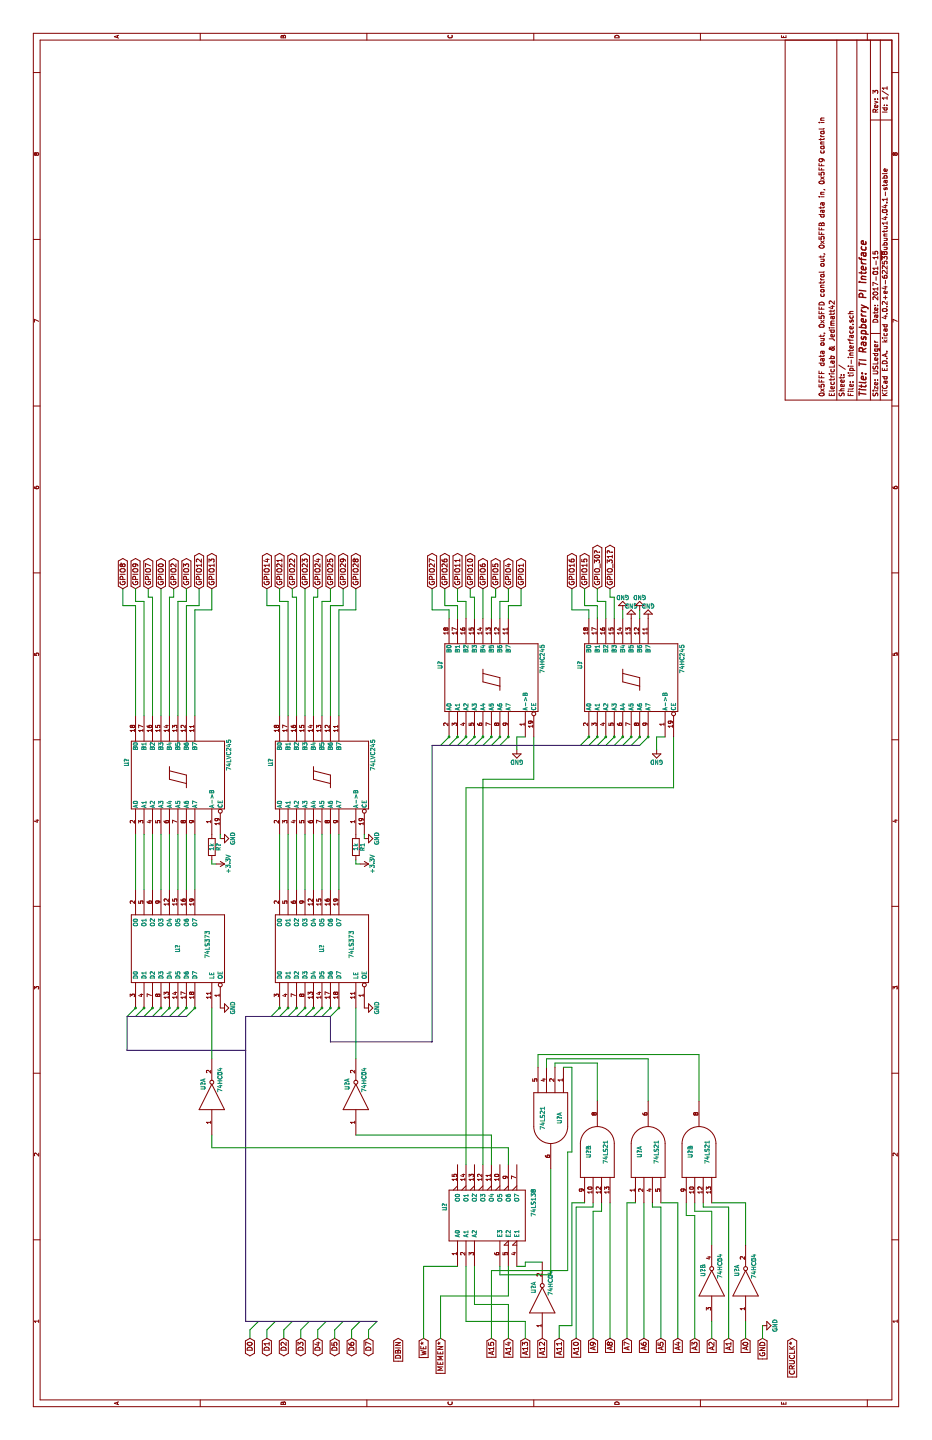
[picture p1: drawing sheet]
EESchema Schematic File Version 2
LIBS:power
LIBS:device
LIBS:transistors
LIBS:conn
LIBS:linear
LIBS:regul
LIBS:74xx
LIBS:cmos4000
LIBS:adc-dac
LIBS:memory
LIBS:xilinx
LIBS:microcontrollers
LIBS:dsp
LIBS:microchip
LIBS:analog_switches
LIBS:motorola
LIBS:texas
LIBS:intel
LIBS:audio
LIBS:interface
LIBS:digital-audio
LIBS:philips
LIBS:display
LIBS:cypress
LIBS:siliconi
LIBS:opto
LIBS:atmel
LIBS:contrib
LIBS:valves
LIBS:74lvc245
LIBS:tipi-interface-cache
EELAYER 25 0
EELAYER END
$Descr USLedger 17000 11000
encoding utf-8
Sheet 1 1
Title "TI Raspberry PI interface"
Date "2017-01-15"
Rev "3"
Comp "ElectricLab & Jedimatt42"
Comment1 "0x5FFF data out, 0x5FFD control out, 0x5FFB data in, 0x5FF9 control in"
Comment2 ""
Comment3 ""
Comment4 ""
$EndDescr
Text GLabel 1200 2950 0    60   BiDi ~ 0
D0
Text GLabel 1200 3150 0    60   BiDi ~ 0
D1
Text GLabel 1200 3350 0    60   BiDi ~ 0
D2
Text GLabel 1200 3550 0    60   BiDi ~ 0
D3
Text GLabel 1200 3750 0    60   BiDi ~ 0
D4
Text GLabel 1200 3950 0    60   BiDi ~ 0
D5
Text GLabel 1200 4150 0    60   BiDi ~ 0
D6
Text GLabel 1200 4350 0    60   BiDi ~ 0
D7
Text GLabel 1200 5000 0    60   Input ~ 0
WE*
Text GLabel 1200 5200 0    60   Input ~ 0
MEMEN*
Text GLabel 1200 4700 0    60   Input ~ 0
DBIN
Text GLabel 1200 9350 0    60   Input ~ 0
CRUCLK*
Text GLabel 1200 5800 0    60   Input ~ 0
A15
Text GLabel 1200 6000 0    60   Input ~ 0
A14
Text GLabel 1200 6200 0    60   Input ~ 0
A13
Text GLabel 1200 6400 0    60   Input ~ 0
A12
Text GLabel 1200 6600 0    60   Input ~ 0
A11
Text GLabel 1200 6800 0    60   Input ~ 0
A10
Text GLabel 1200 7000 0    60   Input ~ 0
A9
Text GLabel 1200 7200 0    60   Input ~ 0
A8
Text GLabel 1200 7400 0    60   Input ~ 0
A7
Text GLabel 1200 7600 0    60   Input ~ 0
A6
Text GLabel 1200 7800 0    60   Input ~ 0
A5
Text GLabel 1200 8000 0    60   Input ~ 0
A4
Text GLabel 1200 8200 0    60   Input ~ 0
A3
Text GLabel 1200 8400 0    60   Input ~ 0
A2
Text GLabel 1200 8600 0    60   Input ~ 0
A1
Text GLabel 1200 8800 0    60   Input ~ 0
A0
Text GLabel 1200 9000 0    60   Input ~ 0
GND
$Comp
L GND #PWR?
U 1 1
P 1350 9000
F 0 "#PWR?" H 1350 8750 50  0001 C CNN
F 1 "GND" H 1350 8850 50  0000 C CNN
F 2 "" H 1350 9000 50  0000 C CNN
F 3 "" H 1350 9000 50  0000 C CNN
	1    1350 9000
	1    0    0    -1  
$EndComp
Entry Wire Line
	1300 2950 1400 3050
Entry Wire Line
	1300 3150 1400 3250
Entry Wire Line
	1300 3350 1400 3450
Entry Wire Line
	1300 3550 1400 3650
Entry Wire Line
	1300 3750 1400 3850
Entry Wire Line
	1300 3950 1400 4050
Entry Wire Line
	1300 4150 1400 4250
Entry Wire Line
	1300 4350 1400 4450
$Comp
L 74HC245 U?
U 1 1
P 9000 5800
F 0 "U?" H 9100 6375 50  0000 L BNN
F 1 "74HC245" H 9050 5225 50  0000 L TNN
F 2 "" H 9000 5800 50  0000 C CNN
F 3 "" H 9000 5800 50  0000 C CNN
	1    9000 5800
	1    0    0    -1  
$EndComp
Text GLabel 10050 3150 2    60   BiDi ~ 0
GPIO14
Text GLabel 10050 3300 2    60   BiDi ~ 0
GPIO21
Text GLabel 10050 3450 2    60   BiDi ~ 0
GPIO22
Text GLabel 10050 3600 2    60   BiDi ~ 0
GPIO23
Text GLabel 10050 3750 2    60   BiDi ~ 0
GPIO24
Text GLabel 10050 3900 2    60   BiDi ~ 0
GPIO25
Text GLabel 10050 4050 2    60   BiDi ~ 0
GPIO29
Text GLabel 10050 4200 2    60   BiDi ~ 0
GPIO28
$Comp
L 74LS373 U?
U 1 1
P 5800 3800
F 0 "U?" H 5800 3800 50  0000 C CNN
F 1 "74LS373" H 5850 3450 50  0000 C CNN
F 2 "" H 5800 3800 50  0000 C CNN
F 3 "" H 5800 3800 50  0000 C CNN
	1    5800 3800
	1    0    0    -1  
$EndComp
Entry Wire Line
	5000 3200 5100 3300
Entry Wire Line
	5000 3300 5100 3400
Entry Wire Line
	5000 3400 5100 3500
Entry Wire Line
	5000 3500 5100 3600
Entry Wire Line
	5000 3600 5100 3700
Entry Wire Line
	5000 3700 5100 3800
Entry Wire Line
	5000 3800 5100 3900
Entry Wire Line
	5000 3900 5100 4000
$Comp
L 74LS21 U?
U 2 1
P 3400 7050
F 0 "U?" H 3400 7150 50  0000 C CNN
F 1 "74LS21" H 3400 6950 50  0000 C CNN
F 2 "" H 3400 7050 50  0000 C CNN
F 3 "" H 3400 7050 50  0000 C CNN
	2    3400 7050
	1    0    0    -1  
$EndComp
$Comp
L 74LS21 U?
U 1 1
P 3400 7650
F 0 "U?" H 3400 7750 50  0000 C CNN
F 1 "74LS21" H 3400 7550 50  0000 C CNN
F 2 "" H 3400 7650 50  0000 C CNN
F 3 "" H 3400 7650 50  0000 C CNN
	1    3400 7650
	1    0    0    -1  
$EndComp
$Comp
L 74LS21 U?
U 2 1
P 3400 8250
F 0 "U?" H 3400 8350 50  0000 C CNN
F 1 "74LS21" H 3400 8150 50  0000 C CNN
F 2 "" H 3400 8250 50  0000 C CNN
F 3 "" H 3400 8250 50  0000 C CNN
	2    3400 8250
	1    0    0    -1  
$EndComp
$Comp
L 74HC04 U?
U 1 1
P 1850 8800
F 0 "U?" H 2000 8900 50  0000 C CNN
F 1 "74HC04" H 2050 8700 50  0000 C CNN
F 2 "" H 1850 8800 50  0000 C CNN
F 3 "" H 1850 8800 50  0000 C CNN
	1    1850 8800
	1    0    0    -1  
$EndComp
$Comp
L 74HC04 U?
U 2 1
P 1850 8400
F 0 "U?" H 2000 8500 50  0000 C CNN
F 1 "74HC04" H 2050 8300 50  0000 C CNN
F 2 "" H 1850 8400 50  0000 C CNN
F 3 "" H 1850 8400 50  0000 C CNN
	2    1850 8400
	1    0    0    -1  
$EndComp
$Comp
L GND #PWR?
U 1 1
P 8150 6100
F 0 "#PWR?" H 8150 5850 50  0001 C CNN
F 1 "GND" H 8150 5950 50  0000 C CNN
F 2 "" H 8150 6100 50  0000 C CNN
F 3 "" H 8150 6100 50  0000 C CNN
	1    8150 6100
	0    1    1    0   
$EndComp
$Comp
L +3.3V #PWR?
U 1 1
P 6800 4250
F 0 "#PWR?" H 6800 4100 50  0001 C CNN
F 1 "+3.3V" H 6800 4390 50  0000 C CNN
F 2 "" H 6800 4250 50  0000 C CNN
F 3 "" H 6800 4250 50  0000 C CNN
	1    6800 4250
	-1   0    0    1   
$EndComp
$Comp
L R R1
U 1 1
P 7000 4200
F 0 "R1" V 7080 4200 50  0000 C CNN
F 1 "1k" V 7000 4200 50  0000 C CNN
F 2 "" V 6930 4200 50  0000 C CNN
F 3 "" H 7000 4200 50  0000 C CNN
	1    7000 4200
	0    1    1    0   
$EndComp
$Comp
L 74LVC245 U?
U 1 1
P 7850 3800
F 0 "U?" H 7950 4375 50  0000 L BNN
F 1 "74LVC245" H 7900 3225 50  0000 L TNN
F 2 "" H 7850 3800 50  0000 C CNN
F 3 "" H 7850 3800 50  0000 C CNN
	1    7850 3800
	1    0    0    -1  
$EndComp
Text GLabel 10050 5100 2    60   BiDi ~ 0
GPIO27
Text GLabel 10050 5250 2    60   BiDi ~ 0
GPIO26
Text GLabel 10050 5400 2    60   BiDi ~ 0
GPIO11
Text GLabel 10050 5550 2    60   BiDi ~ 0
GPIO10
Text GLabel 10050 5700 2    60   BiDi ~ 0
GPIO6
Text GLabel 10050 5850 2    60   BiDi ~ 0
GPIO5
Text GLabel 10050 6000 2    60   BiDi ~ 0
GPIO4
Text GLabel 10050 6150 2    60   BiDi ~ 0
GPIO1
Entry Wire Line
	8200 5200 8300 5300
Entry Wire Line
	8200 5300 8300 5400
Entry Wire Line
	8200 5400 8300 5500
Entry Wire Line
	8200 5500 8300 5600
Entry Wire Line
	8200 5600 8300 5700
Entry Wire Line
	8200 5700 8300 5800
Entry Wire Line
	8200 5800 8300 5900
Entry Wire Line
	8200 5900 8300 6000
$Comp
L GND #PWR?
U 1 1
P 7100 4300
F 0 "#PWR?" H 7100 4050 50  0001 C CNN
F 1 "GND" H 7100 4150 50  0000 C CNN
F 2 "" H 7100 4300 50  0000 C CNN
F 3 "" H 7100 4300 50  0000 C CNN
	1    7100 4300
	1    0    0    -1  
$EndComp
Text GLabel 10050 1450 2    60   BiDi ~ 0
GPIO8
Text GLabel 10050 1600 2    60   BiDi ~ 0
GPIO9
Text GLabel 10050 1750 2    60   BiDi ~ 0
GPIO7
Text GLabel 10050 1900 2    60   BiDi ~ 0
GPIO0
Text GLabel 10050 2050 2    60   BiDi ~ 0
GPIO2
Text GLabel 10050 2200 2    60   BiDi ~ 0
GPIO3
Text GLabel 10050 2350 2    60   BiDi ~ 0
GPIO12
Text GLabel 10050 2500 2    60   BiDi ~ 0
GPIO13
$Comp
L 74LS373 U?
U 1 1
P 5800 2100
F 0 "U?" H 5800 2100 50  0000 C CNN
F 1 "74LS373" H 5850 1750 50  0000 C CNN
F 2 "" H 5800 2100 50  0000 C CNN
F 3 "" H 5800 2100 50  0000 C CNN
	1    5800 2100
	1    0    0    -1  
$EndComp
$Comp
L +3.3V #PWR?
U 1 1
P 6800 2550
F 0 "#PWR?" H 6800 2400 50  0001 C CNN
F 1 "+3.3V" H 6800 2690 50  0000 C CNN
F 2 "" H 6800 2550 50  0000 C CNN
F 3 "" H 6800 2550 50  0000 C CNN
	1    6800 2550
	-1   0    0    1   
$EndComp
$Comp
L R R?
U 1 1
P 7000 2500
F 0 "R?" V 7080 2500 50  0000 C CNN
F 1 "1k" V 7000 2500 50  0000 C CNN
F 2 "" V 6930 2500 50  0000 C CNN
F 3 "" H 7000 2500 50  0000 C CNN
	1    7000 2500
	0    1    1    0   
$EndComp
$Comp
L 74LVC245 U?
U 1 1
P 7850 2100
F 0 "U?" H 7950 2675 50  0000 L BNN
F 1 "74LVC245" H 7900 1525 50  0000 L TNN
F 2 "" H 7850 2100 50  0000 C CNN
F 3 "" H 7850 2100 50  0000 C CNN
	1    7850 2100
	1    0    0    -1  
$EndComp
$Comp
L GND #PWR?
U 1 1
P 7100 2600
F 0 "#PWR?" H 7100 2350 50  0001 C CNN
F 1 "GND" H 7100 2450 50  0000 C CNN
F 2 "" H 7100 2600 50  0000 C CNN
F 3 "" H 7100 2600 50  0000 C CNN
	1    7100 2600
	1    0    0    -1  
$EndComp
Entry Wire Line
	5000 1500 5100 1600
Entry Wire Line
	5000 1600 5100 1700
Entry Wire Line
	5000 1700 5100 1800
Entry Wire Line
	5000 1800 5100 1900
Entry Wire Line
	5000 1900 5100 2000
Entry Wire Line
	5000 2000 5100 2100
Entry Wire Line
	5000 2100 5100 2200
Entry Wire Line
	5000 2200 5100 2300
$Comp
L 74LS138 U?
U 1 1
P 2650 5750
F 0 "U?" H 2750 6250 50  0000 C CNN
F 1 "74LS138" H 2800 5201 50  0000 C CNN
F 2 "" H 2650 5750 50  0000 C CNN
F 3 "" H 2650 5750 50  0000 C CNN
	1    2650 5750
	1    0    0    -1  
$EndComp
$Comp
L 74HC04 U?
U 1 1
P 1650 6400
F 0 "U?" H 1800 6500 50  0000 C CNN
F 1 "74HC04" H 1850 6300 50  0000 C CNN
F 2 "" H 1650 6400 50  0000 C CNN
F 3 "" H 1650 6400 50  0000 C CNN
	1    1650 6400
	1    0    0    -1  
$EndComp
$Comp
L 74HC04 U?
U 1 1
P 4050 4200
F 0 "U?" H 4200 4300 50  0000 C CNN
F 1 "74HC04" H 4250 4100 50  0000 C CNN
F 2 "" H 4050 4200 50  0000 C CNN
F 3 "" H 4050 4200 50  0000 C CNN
	1    4050 4200
	1    0    0    -1  
$EndComp
$Comp
L 74HC04 U?
U 1 1
P 4050 2500
F 0 "U?" H 4200 2600 50  0000 C CNN
F 1 "74HC04" H 4250 2400 50  0000 C CNN
F 2 "" H 4050 2500 50  0000 C CNN
F 3 "" H 4050 2500 50  0000 C CNN
	1    4050 2500
	1    0    0    -1  
$EndComp
$Comp
L GND #PWR?
U 1 1
P 5100 4300
F 0 "#PWR?" H 5100 4050 50  0001 C CNN
F 1 "GND" H 5100 4150 50  0000 C CNN
F 2 "" H 5100 4300 50  0000 C CNN
F 3 "" H 5100 4300 50  0000 C CNN
	1    5100 4300
	1    0    0    -1  
$EndComp
$Comp
L GND #PWR?
U 1 1
P 5100 2600
F 0 "#PWR?" H 5100 2350 50  0001 C CNN
F 1 "GND" H 5100 2450 50  0000 C CNN
F 2 "" H 5100 2600 50  0000 C CNN
F 3 "" H 5100 2600 50  0000 C CNN
	1    5100 2600
	1    0    0    -1  
$EndComp
$Comp
L 74LS21 U?
U 1 1
P 3800 6500
F 0 "U?" H 3800 6600 50  0000 C CNN
F 1 "74LS21" H 3800 6400 50  0000 C CNN
F 2 "" H 3800 6500 50  0000 C CNN
F 3 "" H 3800 6500 50  0000 C CNN
	1    3800 6500
	-1   0    0    1   
$EndComp
$Comp
L 74HC245 U?
U 1 1
P 9000 7450
F 0 "U?" H 9100 8025 50  0000 L BNN
F 1 "74HC245" H 9050 6875 50  0000 L TNN
F 2 "" H 9000 7450 50  0000 C CNN
F 3 "" H 9000 7450 50  0000 C CNN
	1    9000 7450
	1    0    0    -1  
$EndComp
Text GLabel 10050 6750 2    60   BiDi ~ 0
GPIO16
Text GLabel 10050 6900 2    60   BiDi ~ 0
GPIO15
Text GLabel 10050 7050 2    60   BiDi ~ 0
GPIO_30?
Text GLabel 10050 7200 2    60   BiDi ~ 0
GPIO_31?
$Comp
L GND #PWR?
U 1 1
P 9800 7350
F 0 "#PWR?" H 9800 7100 50  0001 C CNN
F 1 "GND" H 9800 7200 50  0000 C CNN
F 2 "" H 9800 7350 50  0000 C CNN
F 3 "" H 9800 7350 50  0000 C CNN
	1    9800 7350
	0    -1   -1   0   
$EndComp
$Comp
L GND #PWR?
U 1 1
P 9700 7450
F 0 "#PWR?" H 9700 7200 50  0001 C CNN
F 1 "GND" H 9700 7300 50  0000 C CNN
F 2 "" H 9700 7450 50  0000 C CNN
F 3 "" H 9700 7450 50  0000 C CNN
	1    9700 7450
	0    -1   -1   0   
$EndComp
$Comp
L GND #PWR?
U 1 1
P 9800 7550
F 0 "#PWR?" H 9800 7300 50  0001 C CNN
F 1 "GND" H 9800 7400 50  0000 C CNN
F 2 "" H 9800 7550 50  0000 C CNN
F 3 "" H 9800 7550 50  0000 C CNN
	1    9800 7550
	0    -1   -1   0   
$EndComp
$Comp
L GND #PWR?
U 1 1
P 9700 7650
F 0 "#PWR?" H 9700 7400 50  0001 C CNN
F 1 "GND" H 9700 7500 50  0000 C CNN
F 2 "" H 9700 7650 50  0000 C CNN
F 3 "" H 9700 7650 50  0000 C CNN
	1    9700 7650
	0    -1   -1   0   
$EndComp
Entry Wire Line
	8200 6850 8300 6950
Entry Wire Line
	8200 6950 8300 7050
Entry Wire Line
	8200 7050 8300 7150
Entry Wire Line
	8200 7150 8300 7250
Entry Wire Line
	8200 7250 8300 7350
Entry Wire Line
	8200 7350 8300 7450
Entry Wire Line
	8200 7450 8300 7550
Entry Wire Line
	8200 7550 8300 7650
$Comp
L GND #PWR?
U 1 1
P 8150 7750
F 0 "#PWR?" H 8150 7500 50  0001 C CNN
F 1 "GND" H 8150 7600 50  0000 C CNN
F 2 "" H 8150 7750 50  0000 C CNN
F 3 "" H 8150 7750 50  0000 C CNN
	1    8150 7750
	0    1    1    0   
$EndComp
Wire Wire Line
	1200 9000 1350 9000
Wire Bus Line
	1400 2900 1400 4450
Wire Wire Line
	1200 2950 1300 2950
Wire Wire Line
	1200 3150 1300 3150
Wire Wire Line
	1200 3350 1300 3350
Wire Wire Line
	1200 3550 1300 3550
Wire Wire Line
	1200 3750 1300 3750
Wire Wire Line
	1200 3950 1300 3950
Wire Wire Line
	1200 4150 1300 4150
Wire Wire Line
	1200 4350 1300 4350
Wire Bus Line
	1400 2900 5000 2900
Wire Bus Line
	5000 2900 5000 3900
Wire Wire Line
	6500 3300 7150 3300
Wire Wire Line
	6500 3400 7150 3400
Wire Wire Line
	6500 3500 7150 3500
Wire Wire Line
	6500 3600 7150 3600
Wire Wire Line
	6500 3700 7150 3700
Wire Wire Line
	6500 3800 7150 3800
Wire Wire Line
	6500 3900 7150 3900
Wire Wire Line
	6500 4000 7150 4000
Wire Wire Line
	1200 8800 1400 8800
Wire Wire Line
	1200 8400 1400 8400
Wire Wire Line
	2300 8800 2800 8800
Wire Wire Line
	2800 8800 2800 8400
Wire Wire Line
	1200 8600 2750 8600
Wire Wire Line
	2750 8600 2750 8300
Wire Wire Line
	2750 8300 2800 8300
Wire Wire Line
	2300 8400 2700 8400
Wire Wire Line
	2700 8400 2700 8200
Wire Wire Line
	2700 8200 2800 8200
Wire Wire Line
	1200 8200 2650 8200
Wire Wire Line
	2650 8200 2650 8100
Wire Wire Line
	2650 8100 2800 8100
Wire Wire Line
	1200 8000 2800 8000
Wire Wire Line
	2800 8000 2800 7800
Wire Wire Line
	1200 7800 2750 7800
Wire Wire Line
	2750 7800 2750 7700
Wire Wire Line
	2750 7700 2800 7700
Wire Wire Line
	1200 7600 2800 7600
Wire Wire Line
	1200 7400 2800 7400
Wire Wire Line
	2800 7400 2800 7500
Wire Wire Line
	1200 7200 2800 7200
Wire Wire Line
	1200 6600 1350 6600
Wire Wire Line
	1350 6600 1350 6750
Wire Wire Line
	1350 6750 2800 6750
Wire Wire Line
	2800 6750 2800 6900
Wire Wire Line
	1200 6800 2750 6800
Wire Wire Line
	2750 6800 2750 7000
Wire Wire Line
	2750 7000 2800 7000
Wire Wire Line
	1200 7000 2700 7000
Wire Wire Line
	2700 7000 2700 7100
Wire Wire Line
	2700 7100 2800 7100
Wire Wire Line
	8300 6200 8300 6100
Wire Wire Line
	8300 6100 8150 6100
Wire Wire Line
	6850 4200 6800 4200
Wire Wire Line
	6800 4200 6800 4250
Wire Wire Line
	7100 4300 7150 4300
Wire Wire Line
	9700 5600 9950 5600
Wire Wire Line
	9950 5600 9950 5550
Wire Wire Line
	9950 5550 10050 5550
Wire Wire Line
	9700 5500 9900 5500
Wire Wire Line
	9900 5500 9900 5400
Wire Wire Line
	9900 5400 10050 5400
Wire Wire Line
	9700 5400 9850 5400
Wire Wire Line
	9850 5400 9850 5250
Wire Wire Line
	9850 5250 10050 5250
Wire Wire Line
	9700 5300 9800 5300
Wire Wire Line
	9800 5300 9800 5100
Wire Wire Line
	9800 5100 10050 5100
Wire Wire Line
	9700 5700 10050 5700
Wire Wire Line
	9700 5800 9950 5800
Wire Wire Line
	9950 5800 9950 5850
Wire Wire Line
	9950 5850 10050 5850
Wire Wire Line
	9700 5900 9900 5900
Wire Wire Line
	9900 5900 9900 6000
Wire Wire Line
	9900 6000 10050 6000
Wire Wire Line
	9700 6000 9850 6000
Wire Wire Line
	9850 6000 9850 6150
Wire Wire Line
	9850 6150 10050 6150
Wire Bus Line
	4700 5100 8200 5100
Wire Bus Line
	4700 5100 4700 3900
Wire Bus Line
	4700 3900 5000 3900
Wire Bus Line
	8200 5100 8200 7550
Wire Wire Line
	6500 1600 7150 1600
Wire Wire Line
	6500 1700 7150 1700
Wire Wire Line
	6500 1800 7150 1800
Wire Wire Line
	6500 1900 7150 1900
Wire Wire Line
	6500 2000 7150 2000
Wire Wire Line
	6500 2100 7150 2100
Wire Wire Line
	6500 2200 7150 2200
Wire Wire Line
	6500 2300 7150 2300
Wire Wire Line
	6850 2500 6800 2500
Wire Wire Line
	6800 2500 6800 2550
Wire Wire Line
	7100 2600 7150 2600
Wire Bus Line
	5000 1500 5000 2200
Wire Bus Line
	5000 1500 4600 1500
Wire Bus Line
	4600 1500 4600 2900
Wire Wire Line
	1200 5200 1700 5200
Wire Wire Line
	1700 5200 1700 6000
Wire Wire Line
	1700 6000 2050 6000
Wire Wire Line
	2100 6400 2100 6200
Wire Wire Line
	2100 6200 2050 6200
Wire Wire Line
	2050 6200 2050 6100
Wire Wire Line
	1200 5000 2050 5000
Wire Wire Line
	2050 5000 2050 5400
Wire Wire Line
	1200 6000 1600 6000
Wire Wire Line
	1600 6000 1600 5600
Wire Wire Line
	1600 5600 2050 5600
Wire Wire Line
	1200 6200 1400 6200
Wire Wire Line
	1400 6200 1400 5500
Wire Wire Line
	1400 5500 2050 5500
Wire Wire Line
	4500 4200 5100 4200
Wire Wire Line
	4500 2500 5100 2500
Wire Wire Line
	2050 5900 1950 5900
Wire Wire Line
	1950 5900 1950 6500
Wire Wire Line
	1950 6500 3200 6500
Wire Wire Line
	1200 5800 2000 5800
Wire Wire Line
	2000 5800 2000 6700
Wire Wire Line
	2000 6700 3400 6700
Wire Wire Line
	3400 6700 3400 6750
Wire Wire Line
	3400 6750 4400 6750
Wire Wire Line
	4400 6750 4400 6650
Wire Wire Line
	4000 7050 4450 7050
Wire Wire Line
	4450 7050 4450 6550
Wire Wire Line
	4450 6550 4400 6550
Wire Wire Line
	4000 7650 4500 7650
Wire Wire Line
	4500 7650 4500 6450
Wire Wire Line
	4500 6450 4400 6450
Wire Wire Line
	4000 8250 4550 8250
Wire Wire Line
	4550 8250 4550 6350
Wire Wire Line
	4550 6350 4400 6350
Wire Wire Line
	9700 7250 9950 7250
Wire Wire Line
	9950 7250 9950 7200
Wire Wire Line
	9950 7200 10050 7200
Wire Wire Line
	9700 7150 9900 7150
Wire Wire Line
	9900 7150 9900 7050
Wire Wire Line
	9900 7050 10050 7050
Wire Wire Line
	9700 7050 9850 7050
Wire Wire Line
	9850 7050 9850 6900
Wire Wire Line
	9850 6900 10050 6900
Wire Wire Line
	9700 6950 9800 6950
Wire Wire Line
	9800 6950 9800 6750
Wire Wire Line
	9800 6750 10050 6750
Wire Wire Line
	9700 7350 9800 7350
Wire Wire Line
	9700 7550 9800 7550
Wire Wire Line
	8150 7750 8300 7750
Wire Wire Line
	8300 7750 8300 7850
Wire Wire Line
	8550 1900 10050 1900
Wire Wire Line
	8550 2000 9950 2000
Wire Wire Line
	9950 2000 9950 2050
Wire Wire Line
	9950 2050 10050 2050
Wire Wire Line
	8550 2100 9900 2100
Wire Wire Line
	9900 2100 9900 2200
Wire Wire Line
	9900 2200 10050 2200
Wire Wire Line
	8550 2200 9850 2200
Wire Wire Line
	9850 2200 9850 2350
Wire Wire Line
	9850 2350 10050 2350
Wire Wire Line
	8550 2300 9800 2300
Wire Wire Line
	9800 2300 9800 2500
Wire Wire Line
	9800 2500 10050 2500
Wire Wire Line
	8550 1800 9950 1800
Wire Wire Line
	9950 1800 9950 1750
Wire Wire Line
	9950 1750 10050 1750
Wire Wire Line
	8550 1700 9900 1700
Wire Wire Line
	9900 1700 9900 1600
Wire Wire Line
	9900 1600 10050 1600
Wire Wire Line
	8550 1600 9850 1600
Wire Wire Line
	9850 1600 9850 1450
Wire Wire Line
	9850 1450 10050 1450
Wire Wire Line
	8550 3600 10050 3600
Wire Wire Line
	8550 3500 9950 3500
Wire Wire Line
	9950 3500 9950 3450
Wire Wire Line
	9950 3450 10050 3450
Wire Wire Line
	8550 3400 9900 3400
Wire Wire Line
	9900 3400 9900 3300
Wire Wire Line
	9900 3300 10050 3300
Wire Wire Line
	8550 3300 9850 3300
Wire Wire Line
	9850 3300 9850 3150
Wire Wire Line
	9850 3150 10050 3150
Wire Wire Line
	8550 3700 9950 3700
Wire Wire Line
	9950 3700 9950 3750
Wire Wire Line
	9950 3750 10050 3750
Wire Wire Line
	8550 3800 9900 3800
Wire Wire Line
	9900 3800 9900 3900
Wire Wire Line
	9900 3900 10050 3900
Wire Wire Line
	8550 3900 9850 3900
Wire Wire Line
	9850 3900 9850 4050
Wire Wire Line
	9850 4050 10050 4050
Wire Wire Line
	8550 4000 9800 4000
Wire Wire Line
	9800 4000 9800 4200
Wire Wire Line
	9800 4200 10050 4200
Wire Wire Line
	3250 6000 3450 6000
Wire Wire Line
	3450 6000 3450 2500
Wire Wire Line
	3450 2500 3600 2500
Wire Wire Line
	3250 5800 3600 5800
Wire Wire Line
	3600 5800 3600 4200
Wire Wire Line
	3250 5700 7800 5700
Wire Wire Line
	7800 5700 7800 6300
Wire Wire Line
	7800 6300 8300 6300
Wire Wire Line
	3250 5500 7700 5500
Wire Wire Line
	7700 5500 7700 7950
Wire Wire Line
	7700 7950 8300 7950
$EndSCHEMATC
